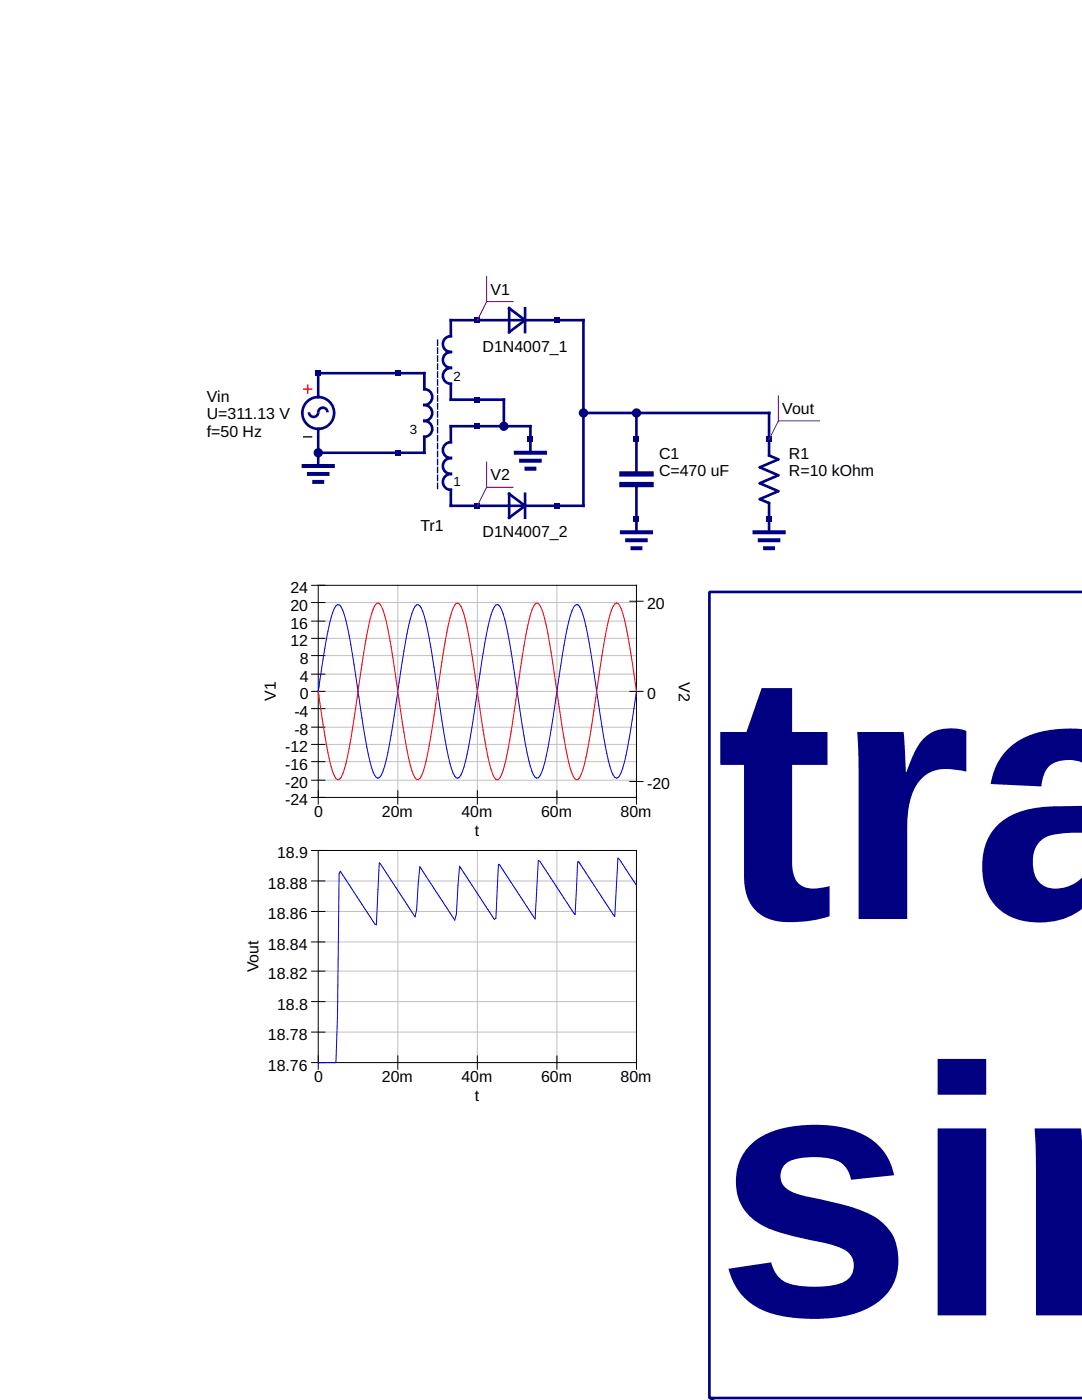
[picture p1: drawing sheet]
<svg xmlns="http://www.w3.org/2000/svg" width="216mm" height="279mm" viewBox="0 0 216 279" stroke-linecap="round" stroke-linejoin="round" font-family="sans-serif">
<g fill="none" stroke="#000080" stroke-width=".53">
<path d="M63.5 79.2v-4.7h21.2v3.2a1.59 1.59 0 0 1 1.6 1.5 1.59 1.59 0 0 1-1.6 1.6 1.59 1.59 0 0 1 1.6 1.6 1.59 1.59 0 0 1-1.6 1.6 1.59 1.59 0 0 1 1.6 1.6 1.59 1.59 0 0 1-1.6 1.6v3.2h-21.2M101.6 61.5l3.2 2.4-3.2 2.4zM104.8 61.5v4.8M61.6 82.3a.93 .93 0 0 0 1 .9 .93 .93 0 0 0 .9-.9 .93 .93 0 0 1 .9-.9 .93 .93 0 0 1 1 .9M63.5 85.6v7.4M100.5 85.1v-5.3h-10.5v-3.2a1.59 1.59 0 0 1-1.6-1.6 1.59 1.59 0 0 1 1.6-1.6 1.59 1.59 0 0 1-1.6-1.6 1.59 1.59 0 0 1 1.6-1.6 1.59 1.59 0 0 1-1.6-1.5 1.59 1.59 0 0 1 1.6-1.6v-3.2h26.4v37h-26.4v-3.1a1.59 1.59 0 0 1-1.6-1.6 1.59 1.59 0 0 1 1.6-1.6 1.59 1.59 0 0 1-1.6-1.6 1.59 1.59 0 0 1 1.6-1.6 1.59 1.59 0 0 1-1.6-1.6 1.59 1.59 0 0 1 1.6-1.6v-3.1h15.8v5.3M101.6 98.6l3.2 2.3-3.2 2.4zM104.8 98.6v4.7M116.4 82.4h37.1v8.5l1.8 .8-3.7 1.6 3.7 1.6-3.7 1.5 3.7 1.6-3.7 1.6 1.9 .8v5.8M127 82.4v12.2M127 96.7v9.5M141.6 118.1h.1"/>
<path d="M141.6 118.1h74.3M141.6 118.1v160.9h74.3M141.6 278.7l.7 .7"/>
<circle cx="63.5" cy="82.4" r="3.2"/>
</g>
<path d="M60.6 93h5.8M61.6 94.6h3.8M62.7 96.2h1.6M102.9 90.4h5.8M104 91.9h3.7M105 93.5h1.6M124.1 106.2h5.8M125.1 107.8h3.8M126.2 109.4h1.6M150.5 106.2h5.9M151.6 107.8h3.7M152.7 109.4h1.6" fill="none" stroke="#000080" stroke-width=".79"/>
<path d="M60.6 77.7h1.6M61.4 76.9v1.5" fill="none" stroke="#f00" stroke-width=".26"/>
<path d="M60.6 87.2h1.6" fill="none" stroke="#000" stroke-width=".26"/>
<path d="M124.1 96.7h5.8M124.1 94.6h5.8" fill="none" stroke="#000080" stroke-width="1.1"/>
<path d="M87.3 97.5v-30.2" fill="none" stroke="#000080" stroke-width=".26" stroke-dasharray="1.1 .5"/>
<circle cx="63.5" cy="90.4" r=".79" fill="#000080" stroke="#000080" stroke-width=".26"/>
<g fill="#000080">
<path d="M110.6 63.4h1.1v1h-1.1z"/>
<path d="M94.7 63.4h1.1v1h-1.1z"/>
</g>
<path d="M97.1 55.2v5M97.1 60.2l-1.9 3.7M97.1 60.2h5.3" fill="none" stroke="#800080" stroke-width=".2"/>
<g fill="#000080">
<path d="M110.6 100.4h1.1v1.1h-1.1z"/>
<path d="M94.7 100.4h1.1v1.1h-1.1z"/>
</g>
<path d="M97.1 97.2l-1.9 3.7M97.1 92.2v5M97.1 97.2h5.3" fill="none" stroke="#800080" stroke-width=".2"/>
<g fill="#000080">
<path d="M63 74h1v1h-1z"/>
<path d="M78.8 74h1.1v1h-1.1z"/>
<path d="M78.8 89.8h1.1v1.1h-1.1z"/>
<path d="M94.7 84.5h1.1v1.1h-1.1z"/>
<path d="M94.7 79.2h1.1v1.1h-1.1z"/>
<path d="M105.3 87.2h1.1v1h-1.1z"/>
<path d="M126.5 103.1h1v1h-1z"/>
<path d="M126.5 87.2h1v1h-1z"/>
<path d="M152.9 103.1h1.1v1h-1.1z"/>
<path d="M152.9 87.2h1.1v1h-1.1z"/>
</g>
<path d="M155.3 79v5M155.3 84l-1.8 3.7M155.3 84h8.2" fill="none" stroke="#800080" stroke-width=".2"/>
<g fill="#000080" stroke="#000080" stroke-width=".26">
<circle cx="100.5" cy="85.1" r=".79"/>
<circle cx="116.4" cy="82.4" r=".79"/>
<circle cx="127" cy="82.4" r=".79"/>
</g>
<g fill="none" stroke="#c0c0c0" stroke-width=".2">
<path d="M79.4 116.8v42.3M95.2 116.8v42.3M111.1 116.8v42.3M63.5 120.3h63.5M63.5 124h63.5M63.5 127.4h63.5M63.5 130.8h63.5M63.5 134.5h63.5M63.5 138h63.5M63.5 141.4h63.5M63.5 145.1h63.5M63.5 148.6h63.5"/>
<path d="M63.5 152h63.5M63.5 155.7h63.5M63.5 175.8h63.5M79.4 169.7v42.4M95.2 169.7v42.4M111.1 169.7v42.4M63.5 181.9h63.5M63.5 188h63.5M63.5 193.8h63.5M63.5 199.9h63.5M63.5 206h63.5"/>
</g>
<g fill="none" stroke="#000" stroke-width=".2">
<path d="M62.2 116.8h64.8v43.7M63.5 116.8v43.7M125.7 120h2.6M62.2 138h2.6M62.2 134.5h2.6M62.2 130.8h2.6M62.2 127.4h2.6M62.2 124h2.6M62.2 120.3h2.6M125.7 138h2.6M62.2 159.1h64.8M62.2 155.7h2.6"/>
<path d="M62.2 152h2.6M62.2 148.6h2.6M62.2 145.1h2.6M62.2 141.4h2.6M79.4 157.8v2.7M95.2 157.8v2.7M111.1 157.8v2.7M125.7 156h2.6M62.2 169.7h64.8v43.7M62.2 175.8h2.6M63.5 169.7v43.7M62.2 199.9h2.6"/>
<path d="M62.2 193.8h2.6M62.2 188h2.6M62.2 181.9h2.6M62.2 212.1h64.8M62.2 206h2.6M79.4 210.7v2.7M95.2 210.7v2.7M111.1 210.7v2.7"/>
</g>
<path d="M63.5 138a124 124 0 0 1 2.9-15.8l.6-1.3 .3-.2a1.26 1.26 0 0 1 1.1 1.1 76 76 0 0 1 2.6 12.9l.9 6.5a77.5 77.5 0 0 0 2.6 12.9l.6 1.1 .3 .1a1.79 1.79 0 0 0 1-1.4 88.3 88.3 0 0 0 2.6-13.3l.9-6.5a66.5 66.5 0 0 1 2.6-12.5l.6-.9a.93 .93 0 0 1 1 .8 55.6 55.6 0 0 1 2.5 11.6l1.3 8.7a67.8 67.8 0 0 0 2.5 12.5l.7 .9 .3 .1a3.3 3.3 0 0 0 1.2-2.2l1.2-6 2-12.6a73.1 73.1 0 0 1 2.5-12.7l.7-1a.61 .61 0 0 1 .8 .3l.3 .5a68.3 68.3 0 0 1 2.5 12.6l1.3 8.6a52.8 52.8 0 0 0 2.6 11.8l.6 .7 .3-.1a6.2 6.2 0 0 0 1.3-3l1.3-6.6 1.6-10.6a81.2 81.2 0 0 1 2.5-13.1l.7-1.1 .3-.1 .3 .1 .3 .4a43.4 43.4 0 0 1 2.5 11 218.7 218.7 0 0 0 3.5 20.8 3.2 3.2 0 0 0 1.3 2.3l.3-.1a6.4 6.4 0 0 0 1.3-3.1l.9-4.6 1.5-9.5M63.5 138h.1M127 176.7l-3.4-5.2-.3-.2-.6 11.6-7.3-11-.2 .7-.4 9.9-7.1-10.6-.3-.2-.6 11.7-7.2-10.9h-.1l-.5 10.8-.4 .2-6.9-10.6-.6 9.5-.4 1.2-6.9-10.6-.7 8.5-.3 1.5-7.1-10.8-.6 12.4-.3-.2-6.9-10.5-.2 .4-.4 28.3-.3 9.5h-3.5" fill="none" stroke="#00f" stroke-width=".2"/>
<path d="M63.5 138a128.4 128.4 0 0 0 2.9 16l.6 1.4 .3 .2a1.27 1.27 0 0 0 1.1-1.2l.3-.9a139.3 139.3 0 0 0 2.9-16.6 90.1 90.1 0 0 1 2.9-15.3l.6-1.1 .3-.2a1.82 1.82 0 0 1 1 1.5 91.4 91.4 0 0 1 2.6 13.5l.9 6.6a68.8 68.8 0 0 0 2.6 12.7l.6 1a.94 .94 0 0 0 1-.8 57.5 57.5 0 0 0 2.5-11.9l.3-2.2a163.1 163.1 0 0 1 3.2-18.5l.6-1.5 .4-.3h.3a3.4 3.4 0 0 1 1.2 2.2l1.2 6.1 2 12.8a75.6 75.6 0 0 0 2.5 13l.7 1a.61 .61 0 0 0 .8-.4l.3-.5a70.6 70.6 0 0 0 2.5-12.8 205 205 0 0 1 3.2-19.1 3.4 3.4 0 0 1 1.3-2.4l.3 .1a6.4 6.4 0 0 1 1.3 3.1l1.3 6.7 1.6 10.8a84.1 84.1 0 0 0 2.5 13.3l.7 1.2 .3 .1 .3-.1 .3-.4a44.9 44.9 0 0 0 2.5-11.2l.3-2.1a201.7 201.7 0 0 1 3.2-19.1 3.2 3.2 0 0 1 1.3-2.4l.3 .1a6.6 6.6 0 0 1 1.3 3.2l.9 4.7 1.5 9.7M63.5 138h.1" fill="none" stroke="#f00" stroke-width=".2"/>
<g font-size="70.6" fill="#000080">
<text x="142.9" y="183.4">tra</text>
<text x="142.9" y="262.5">sim</text>
</g>
<g font-size="3.2">
<text x="97.9" y="58.8">V1</text>
<text x="96.3" y="70.2">D1N4007_1</text>
<text x="41.3" y="80.3">Vin</text>
<text x="41.3" y="83.7">U=311.13 V</text>
<text x="156.1" y="82.6">Vout</text>
<text x="41.3" y="87.1">f=50 Hz</text>
<text x="97.9" y="95.9">V2</text>
<text x="131.5" y="91.6">C1</text>
<text x="131.5" y="95.1">C=470 uF</text>
<text x="157.4" y="91.6">R1</text>
<text x="157.4" y="95.1">R=10 kOhm</text>
<text x="83.9" y="105.9">Tr1</text>
<text x="96.3" y="107.3">D1N4007_2</text>
<text x="57.9" y="118.4">24</text>
<text x="57.9" y="125.5">16</text>
<text x="57.9" y="121.8">20</text>
<text x="129.1" y="121.6">20</text>
<text x="57.9" y="129">12</text>
<text x="59.8" y="136.1">4</text>
<text x="59.8" y="132.4">8</text>
<text x="135.5" y="136.1" transform="rotate(90 135.5 136.1)">V2</text>
<text x="55" y="139.8" transform="rotate(-90 55 139.8)">V1</text>
<text x="58.7" y="143">-4</text>
<text x="59.8" y="139.6">0</text>
<text x="129.1" y="139.6">0</text>
<text x="58.7" y="146.7">-8</text>
<text x="56.9" y="153.6">-16</text>
<text x="56.9" y="150.2">-12</text>
<text x="56.9" y="160.7">-24</text>
<text x="56.9" y="157.3">-20</text>
<text x="129.1" y="157.6">-20</text>
<text x="62.7" y="163.1">0</text>
<text x="76.2" y="163.1">20m</text>
<text x="92.1" y="163.1">40m</text>
<text x="94.7" y="166.8">t</text>
<text x="107.9" y="163.1">60m</text>
<text x="123.8" y="163.1">80m</text>
<text x="55.3" y="171.3">18.9</text>
<text x="53.4" y="177.4">18.88</text>
<text x="53.4" y="183.5">18.86</text>
<text x="53.4" y="189.6">18.84</text>
<text x="51.6" y="194.1" transform="rotate(-90 51.6 194.1)">Vout</text>
<text x="53.4" y="195.4">18.82</text>
<text x="55.3" y="201.5">18.8</text>
<text x="53.4" y="207.6">18.78</text>
<text x="53.4" y="213.7">18.76</text>
<text x="62.7" y="216">0</text>
<text x="76.2" y="216">20m</text>
<text x="92.1" y="216">40m</text>
<text x="94.7" y="219.7">t</text>
<text x="107.9" y="216">60m</text>
<text x="123.8" y="216">80m</text>
</g>
<g font-size="2.6">
<text x="90.5" y="76.1">2</text>
<text x="81.8" y="86.7">3</text>
<text x="90.5" y="97">1</text>
</g>
</svg>
